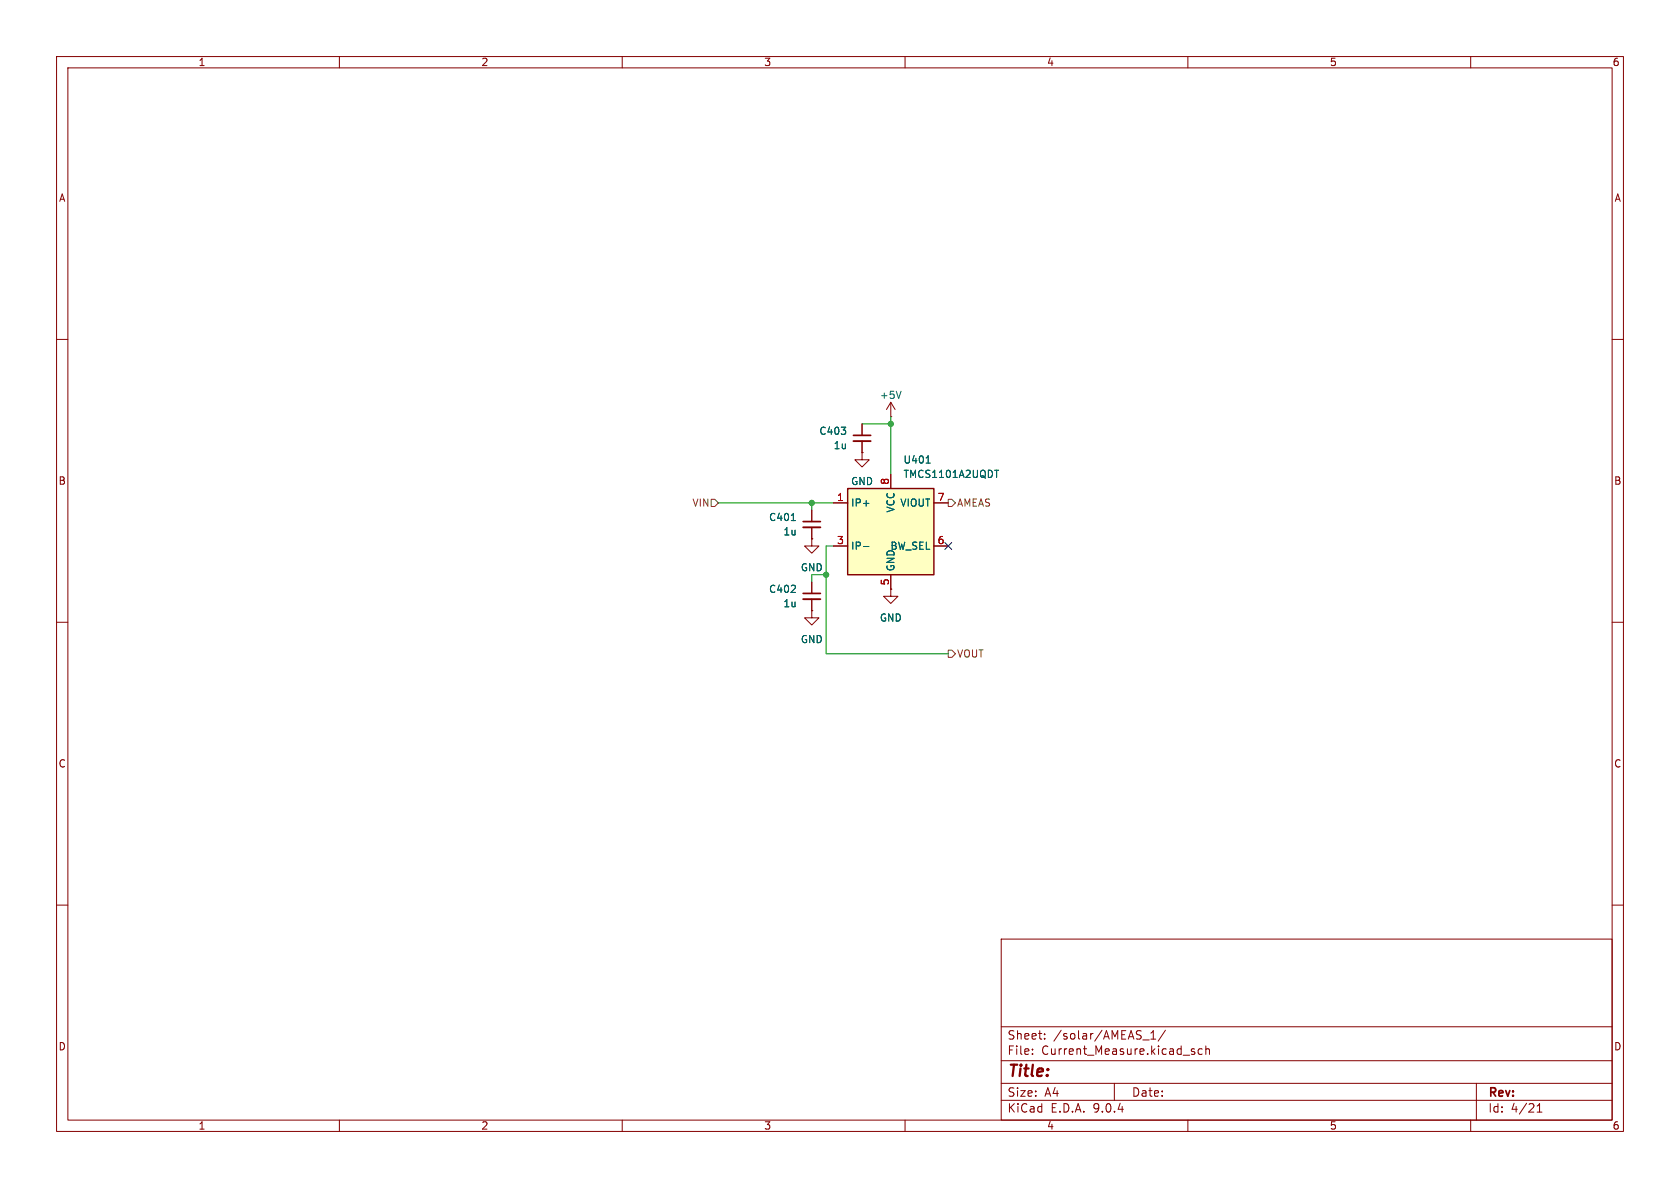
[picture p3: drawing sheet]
<svg xmlns="http://www.w3.org/2000/svg" width="297mm" height="210mm" viewBox="0 0 297 210" stroke-linecap="round" stroke-linejoin="round" font-family="sans-serif">
<g fill="none" stroke="#840000" stroke-width=".18">
<path d="M10 10h277v190h-277zM12 12h273v186h-273zM60 10v2M110 10v2M160 10v2M210 10v2M260 10v2M10 60h2M152.4 74.9v2.1M152.4 78v2M157.5 73.7h.1M157.5 71.1l-.8 1.3"/>
<path d="M157.5 71.1l.7 1.3M157.5 71.1v2.6M285 60h2M152.4 80v1.3h1.3l-1.3 1.3-1.3-1.3h1.3M152.4 80h.1M10 110h2M143.5 108v1.2h1.3l-1.3 1.3-1.3-1.3h1.3M143.5 108h.1M143.5 102.9v2M143.5 105.9v2.1M285 110h2M10 160h2"/>
<path d="M177 166h108v32h-108zM285 160h2M60 198v2M110 198v2M160 198v2M177 194.5h108M177 191.5h108M177 187.5h108M177 181.5h108M182.5 186.3v.1M182.5 185.5v.1M184.7 183.6v.1"/>
<path d="M184.7 182.8v.1M197 191.5v3M202 183.8h1.2M203.5 183.7h.8M203.5 182.6l.4-.4v1.5M206 182.1l-1.3 2M210 198v2M210.7 185.8l.5 .2v.1v.2l-.5 .1M210.7 185.5h.5M212.5 185.5l-.4-.1-.3 .3v.4l.2 .2h.5M213.2 185.5l.2-.1 .3 .1 .1 .9M213.2 184.9v1.5"/>
<path d="M260 198v2M261 191.5v6.5M271.7 196.6h.9M271.7 195.5l.5-.4v1.5"/>
</g>
<path d="M150.9 77h3M142 104.9h3" fill="none" stroke="#840000" stroke-width=".3"/>
<path d="M150.9 78h3M142 105.9h3" fill="none" stroke="#840000" stroke-width=".33"/>
<path d="M159.3 69.2l-.4 1.2" fill="none" stroke="#006464" stroke-width=".18"/>
<path d="M149.9 86.4h15.2v15.2h-15.2z" fill="#ffffc2"/>
<path d="M149.9 86.4h15.2v15.2h-15.2z" fill="none" stroke="#840000" stroke-width=".25"/>
<g fill="none" stroke="#840000" stroke-width=".18">
<path d="M152.4 74.9v2.1M152.4 78v2M143.5 95.3v1.2h1.3l-1.3 1.3-1.3-1.3h1.3M143.5 95.3h.1M143.5 90.2v2M143.5 93.2v2.1M147.3 88.9h2.6M147.3 96.5h2.6M152.4 80h.1M157.5 83.8v2.6M165.1 88.9h2.5M165.1 96.5h2.5"/>
<path d="M143.5 108h.1M143.5 102.9v2M143.5 105.9v2.1M157.5 104.1v1.3h1.2l-1.2 1.3-1.3-1.3h1.3M157.5 104.1h.1M157.5 101.6v2.5"/>
</g>
<path d="M139.9 92h.7M152.6 96.6h1M163.7 81.9h.8M175.8 83.1h.7" fill="none" stroke="#006464" stroke-width=".18"/>
<path d="M142 92.2h3" fill="none" stroke="#840000" stroke-width=".3"/>
<path d="M142 93.2h3" fill="none" stroke="#840000" stroke-width=".33"/>
<path d="M125.7 88.3h.7l.6 .6-.6 .6h-.7zM167.6 88.3h.7l.6 .6-.6 .6h-.7zM167.6 114.9h.7l.6 .7-.6 .6h-.7z" fill="none" stroke="#725600" stroke-width=".18"/>
<path d="M152.4 74.9h5.1M157.5 73.7v10.1M127 88.9h20.3M143.5 88.9v1.3M147.3 96.5h-1.3v19.1h21.6M146 101.6h-2.5v1.3" fill="none" stroke="#009600" stroke-width=".18"/>
<path d="M167 95.9l1.2 1.2M168.2 95.9l-1.2 1.2" fill="none" stroke="#000084" stroke-width=".18"/>
<g fill="#009600" stroke="#009600" stroke-width=".18">
<circle cx="146" cy="101.6" r=".46"/>
<circle cx="157.5" cy="74.9" r=".46"/>
<circle cx="143.5" cy="88.9" r=".46"/>
</g>
<text font-size="2.8" fill="#840000" x="178" y="190.9">Title:</text>
<g font-size="2.1" fill="#840000">
<text x="178" y="184">Sheet:</text>
<text x="186.2" y="184">/solar/AMEAS_1/</text>
<text x="178" y="186.7">File:</text>
<text x="184.1" y="186.7">Current_Measure.kicad_sch</text>
<text x="178" y="196.9">KiCad</text>
<text x="178" y="194.1">Size:</text>
<text x="184.7" y="194.1">A4</text>
<text x="185.7" y="196.9">E.D.A.</text>
<text x="193.3" y="196.9">9.0.4</text>
<text x="200" y="194.1">Date:</text>
<text x="263" y="194.3">Rev:</text>
<text x="263" y="196.9">Id:</text>
<text x="267.1" y="196.9">4/21</text>
</g>
<g font-size="1.8" fill="#840000">
<text x="35" y="11.9">1</text>
<text x="85" y="11.9">2</text>
<text x="135" y="11.9">3</text>
<text x="185" y="11.9">4</text>
<text x="235" y="11.9">5</text>
<text x="285" y="11.9">6</text>
<text x="10.3" y="35.9">A</text>
<text x="285.3" y="35.9">A</text>
<text x="10.3" y="85.9">B</text>
<text x="285.3" y="85.9">B</text>
<text x="10.3" y="135.9">C</text>
<text x="285.3" y="135.9">C</text>
<text x="10.3" y="185.9">D</text>
<text x="285.3" y="185.9">D</text>
<text x="35" y="199.9">1</text>
<text x="85" y="199.9">2</text>
<text x="135" y="199.9">3</text>
<text x="185" y="199.9">4</text>
<text x="235" y="199.9">5</text>
<text x="285" y="199.9">6</text>
</g>
<g font-size="1.8" fill="#006464">
<text x="155.4" y="70.7">+5V</text>
<text x="144.7" y="77.1">C403</text>
<text x="147.3" y="79.6">1u</text>
<text x="159.6" y="82.1">U401</text>
<text x="150.4" y="86">GND</text>
<text x="150.4" y="89.8">IP+</text>
<text x="159.1" y="89.8">VIOUT</text>
<text x="159.6" y="84.7">TMCS1101A2UQDT</text>
<text x="135.9" y="92.3">C401</text>
<text x="138.4" y="94.8">1u</text>
<text x="158.3" y="90.7" transform="rotate(-90 158.3 90.7)">VCC</text>
<text x="141.5" y="101.2">GND</text>
<text x="150.4" y="97.4">IP-</text>
<text x="157.3" y="97.4">BW_SEL</text>
<text x="158.3" y="101.1" transform="rotate(-90 158.3 101.1)">GND</text>
<text x="135.9" y="105">C402</text>
<text x="138.4" y="107.5">1u</text>
<text x="141.5" y="113.9">GND</text>
<text x="155.4" y="110.1">GND</text>
</g>
<g font-size="1.8" fill="#725600">
<text x="122.3" y="89.8">VIN</text>
<text x="169.1" y="89.8">AMEAS</text>
<text x="169.1" y="116.4">VOUT</text>
</g>
<g font-size="1.8" fill="#a90000">
<text x="147.9" y="88.6">1</text>
<text x="157.2" y="85.8" transform="rotate(-90 157.2 85.8)">8</text>
<text x="165.7" y="88.6">7</text>
<text x="147.9" y="96.3">3</text>
<text x="165.7" y="96.3">6</text>
<text x="157.2" y="103.6" transform="rotate(-90 157.2 103.6)">5</text>
</g>
</svg>
